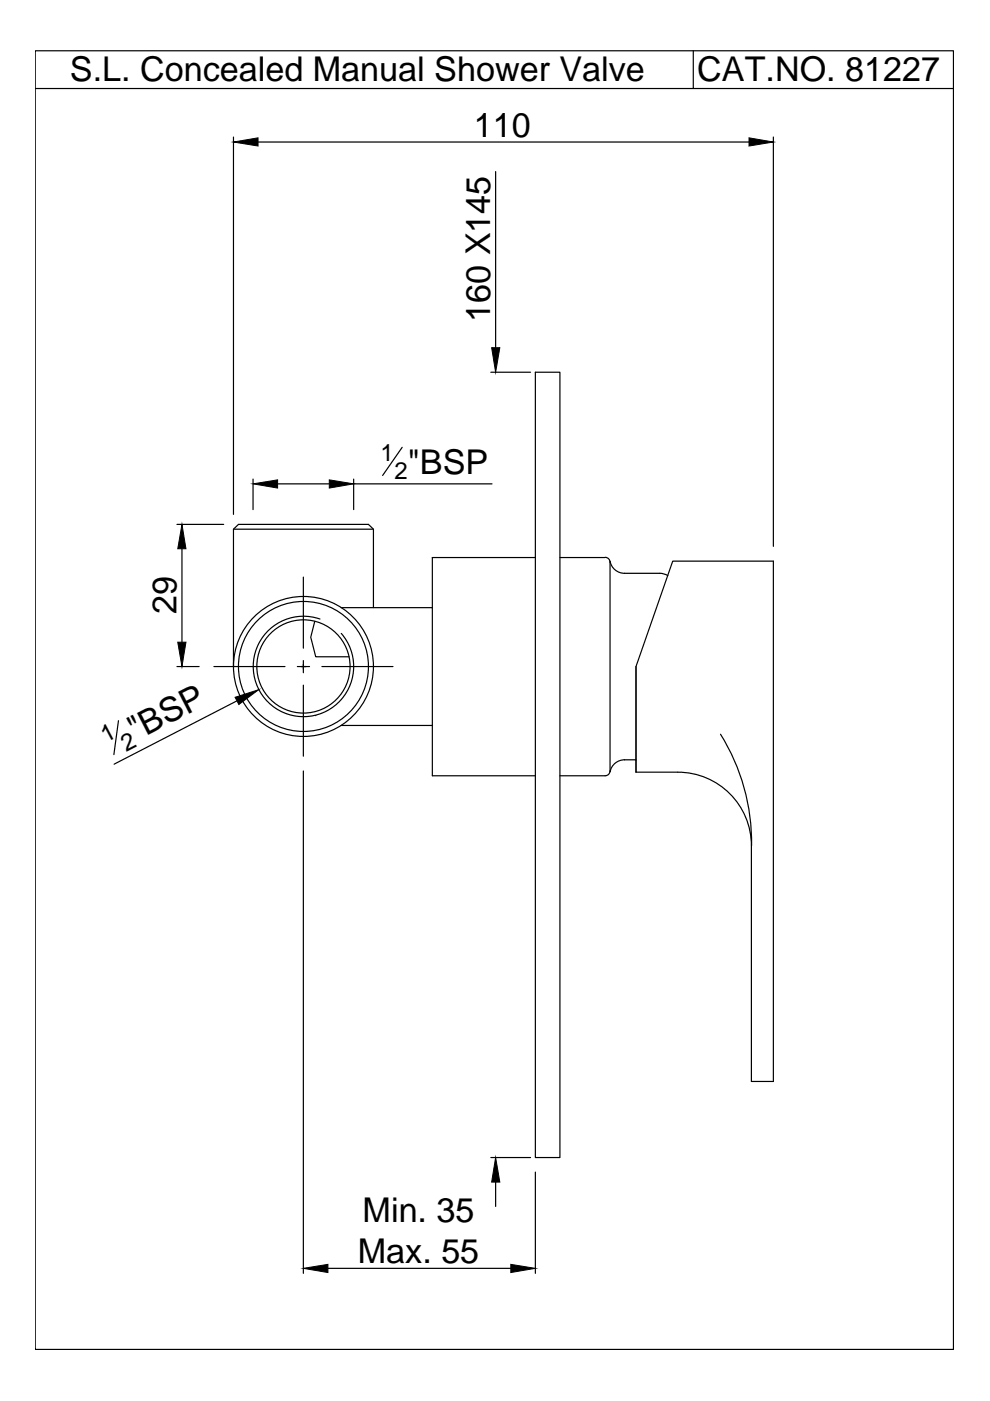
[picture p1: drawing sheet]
<svg xmlns="http://www.w3.org/2000/svg" width="210mm" height="297mm" viewBox="0 0 210 297" stroke-linecap="round" stroke-linejoin="round" font-family="sans-serif">
<!-- layer: 0 -->
<g fill="none" stroke="#000" stroke-width=".25">
<path d="M7.5 10.8h194.7v275.3h-194.7zM7.5 18.8h194.7M147 10.8v8M49.5 29.1v80M54.7 30.1h104.1M105.1 36.4v37.3M164 29.1v86.7M104.1 78.9h8.4M113.5 78.9h5.2v166.5h-5.2zM85.3 94.8l-4.2 6M37.5 111.2h9.9M38.6 116.3v19.9"/>
<path d="M49.5 112.2h29.7M53.7 101.6v6.4M58.9 102.6h10.9M75 101.6v6.4M75 102.6h29.3M113.5 118.2h-21.8v46.3h21.8M118.7 118.2h9.6M128.3 118.2a1.04 1.04 0 0 1 1 1M129.3 119.1v44.4M129.4 119a3.1 3.1 0 0 0 3 2.6h7.5h.7l1 .4M142.6 119h21.4v110.3h-4.7v-50a15.6 15.6 0 0 0-15.6-15.6h-8.9v-22.4zM64.3 122.4v15"/>
<path d="M66.7 131.8l-.8 3.3 1 4.1h7.1M67.8 131.2a10.6 10.6 0 0 0-14.1 10.3 10.6 10.6 0 0 0 14.5 9.7 10.6 10.6 0 0 0 4.2-16.9M72.3 128.8h19.4M79.2 128.8v-16.6l-1.1-1h-27.5l-1.1 1v29.1M25.1 152.8l-1 7.2M37.5 141.3h4.7M45.4 141.3h15M50.2 148.6l-26 13.4M63 141.3h2.6M64.3 140.1v2.5M64.3 145.3v15M66.9 151.7h.1"/>
<path d="M68.3 141.3h15M72.3 153.8h19.4M134.8 141.3v22.4M152.8 155.7a43.5 43.5 0 0 1 6.6 23.6M64.3 163.5v106.5M118.7 164.5h9.6M129.3 163.4a1.04 1.04 0 0 1-1 1.1M134.8 161.1a5.7 5.7 0 0 0-4.1 .5 3.1 3.1 0 0 0-1.3 2M104.1 245.4h8.4M105.1 250.6v5.2M113.5 248.5v21.5M69.5 268.9h38.8"/>
<circle cx="64.3" cy="141.3" r="14.8"/>
<circle cx="64.3" cy="141.3" r="9.9"/>
<circle cx="64.3" cy="141.3" r="13.8"/>
</g>
<path d="M49.5 30.1l5.2-.9v1.8zM158.8 29.2l5.2 .9-5.2 .9zM104.2 73.7h1.8l-.9 5.2zM38.6 111.2l.8 5.1h-1.7zM53.7 102.6l5.2-.9v1.8zM69.8 101.7l5.2 .9-5.2 .9zM37.7 136.2h1.7l-.8 5.1zM49.8 147.8l5-1.6-4.2 3.2zM105.1 245.4l.9 5.2h-1.8zM64.3 268.9l5.2-.8v1.7zM108.3 268.1l5.2 .8-5.2 .9z" fill="#000" stroke="#000" stroke-width=".21"/>
<g font-size="7.2">
<text x="14.8" y="17.2">S.L. Concealed Manual Shower Valve</text>
<text x="147.8" y="17.2">CAT.NO. 81227</text>
<text x="100.5" y="29">110</text>
<text x="103.9" y="68.3" transform="rotate(-90 103.9 68.3)">160 X145</text>
<text x="86.5" y="100.4">&quot;BSP</text>
<text x="37.4" y="130.2" transform="rotate(-90 37.4 130.2)">29</text>
<text x="28.7" y="157.2" transform="rotate(-27 28.7 157.2)">&quot;BSP</text>
<text x="76.9" y="259.1">Min. 35</text>
<text x="75.9" y="267.8">Max. 55</text>
</g>
<g font-size="5.1">
<text x="80.7" y="97.8">1</text>
<text x="83.7" y="101.5">2</text>
<text x="22.4" y="157.5" transform="rotate(-28 22.4 157.5)">1</text>
<text x="26.7" y="159.4" transform="rotate(-27 26.7 159.4)">2</text>
</g>
</svg>
